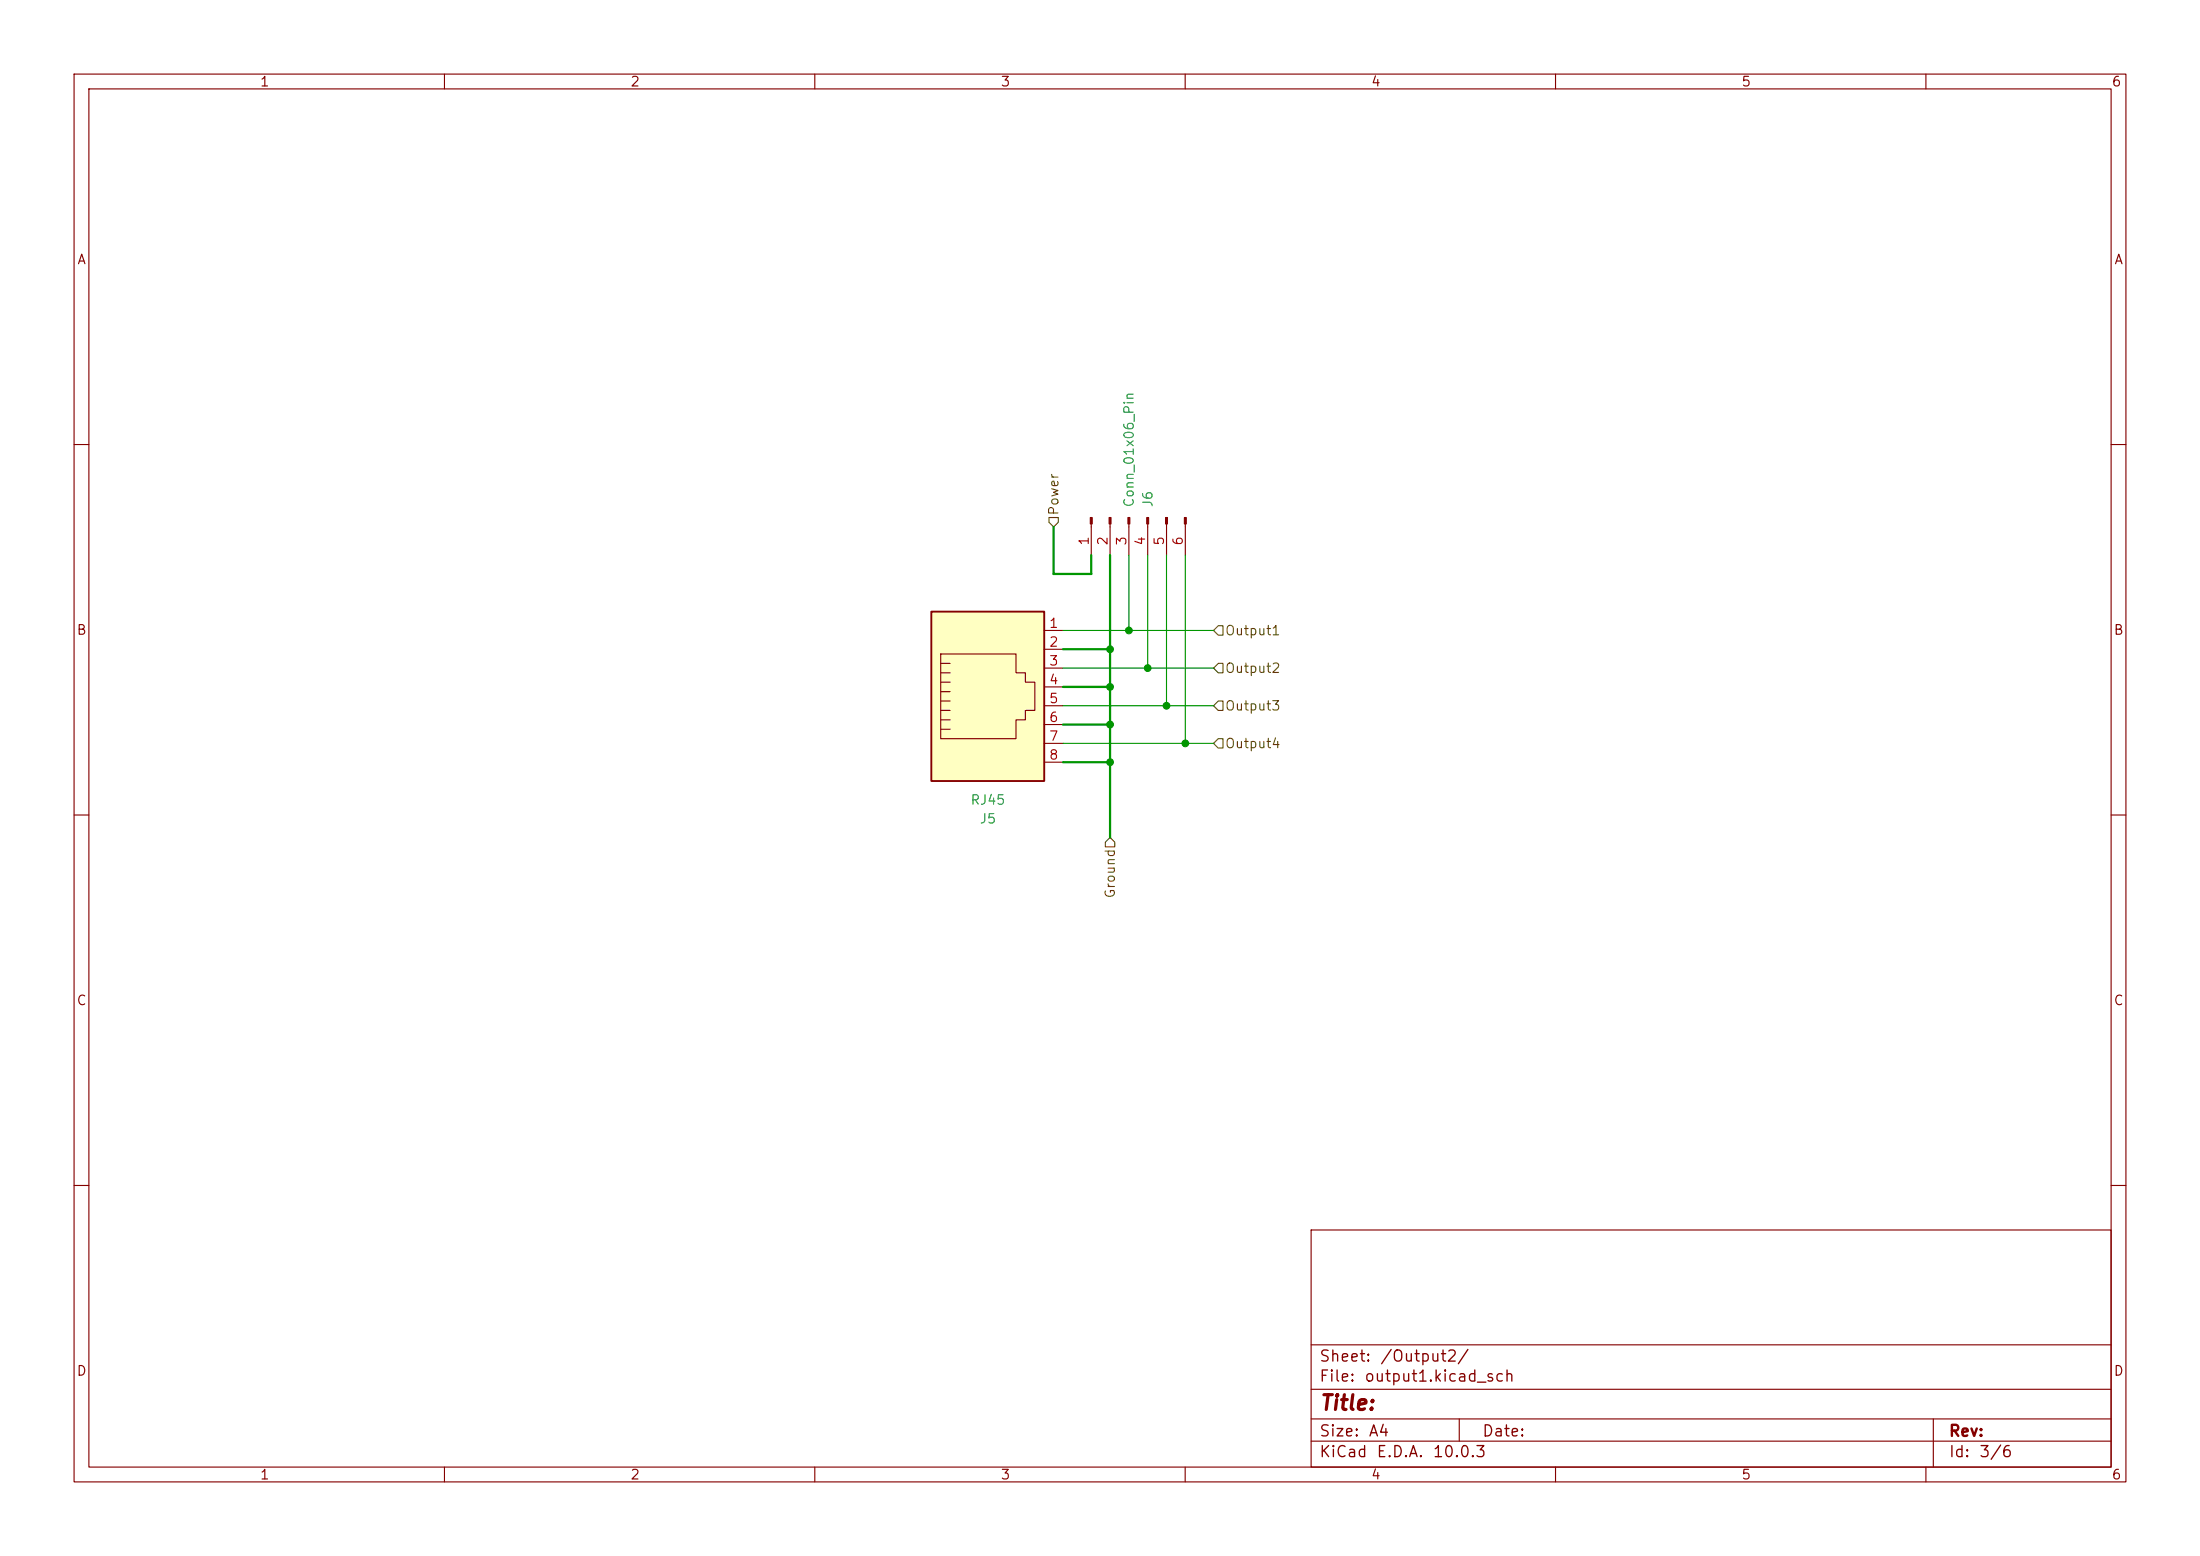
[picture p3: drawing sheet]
<svg xmlns="http://www.w3.org/2000/svg" width="297mm" height="210mm" viewBox="0 0 297 210" stroke-linecap="round" stroke-linejoin="round" font-family="sans-serif">
<g fill="none" stroke="#840000" stroke-width=".15">
<path d="M10 10h277v190h-277zM12 12h273v186h-273zM60 10v2M110 10v2M160 10v2M210 10v2M260 10v2M10 60h2M285 60h2M10 110h2M285 110h2M10 160h2"/>
<path d="M177 166h108v32h-108zM285 160h2M60 198v2M110 198v2M160 198v2M177 194.5h108M177 191.5h108M177 187.5h108M177 181.5h108M197 191.5v3M210 198v2M260 198v2"/>
<path d="M261 191.5v6.5"/>
</g>
<path d="M125.7 82.6h15.3v22.8h-15.3z" fill="#ffffc2"/>
<g fill="none" stroke="#840000" stroke-width=".15">
<path d="M147.3 70.7v4.2M149.9 70.7v4.2M152.4 70.7v4.2M154.9 70.7v4.2M157.5 70.7v4.2M160 70.7v4.2M127 94.6h1.3M127 93.3h1.3M127 92.1h1.3M127 90.8h1.3M127 89.5h1.3M127 88.3h10.2v2.5h1.2v1.3h1.3v3.8h-1.3v1.3h-1.2v2.5h-10.2z"/>
<path d="M127 95.9h1.3M127 98.4h1.3M127 97.2h1.3M141 85.1h2.5M141 87.6h2.5M141 90.2h2.5M141 92.7h2.5M141 95.3h2.5M141 97.8h2.5M141 100.3h2.5M141 102.9h2.5"/>
</g>
<path d="M125.7 82.6h15.3v22.8h-15.3z" fill="none" stroke="#840000" stroke-width=".25"/>
<g fill="#840000" stroke="#840000" stroke-width=".15">
<path d="M147.2 69.9h.2v.8h-.2z"/>
<path d="M149.7 69.9h.3v.8h-.3z"/>
<path d="M152.3 69.9h.2v.8h-.2z"/>
<path d="M154.8 69.9h.3v.8h-.3z"/>
<path d="M157.4 69.9h.2v.8h-.2z"/>
<path d="M159.9 69.9h.2v.8h-.2z"/>
</g>
<path d="M141.6 69.9h1.3v.6l-.7 .6-.6-.6zM164.5 99.7h.6v1.3h-.6l-.7-.7zM164.5 94.6h.6v1.3h-.6l-.7-.6zM164.5 84.5h.6v1.2h-.6l-.7-.6zM164.5 89.5h.6v1.3h-.6l-.7-.6zM149.9 113l.6 .7v.6h-1.3v-.6z" fill="none" stroke="#725600" stroke-width=".15"/>
<path d="M142.2 71.1v6.4h5.1v-2.6M149.9 74.9v38.1M143.5 97.8h6.4M143.5 87.6h6.4M143.5 92.7h6.4M143.5 102.9h6.4" fill="none" stroke="#009600" stroke-width=".3"/>
<path d="M152.4 74.9v10.2M154.9 74.9v15.3M157.5 74.9v20.4M160 74.9v25.4M143.5 95.3h20.3M143.5 90.2h20.3M143.5 85.1h20.3M143.5 100.3h20.3" fill="none" stroke="#009600" stroke-width=".15"/>
<g fill="#009600" stroke="#009600" stroke-width=".14">
<circle cx="160" cy="100.3" r=".46"/>
<circle cx="157.5" cy="95.3" r=".46"/>
<circle cx="149.9" cy="92.7" r=".46"/>
<circle cx="149.9" cy="87.6" r=".46"/>
<circle cx="152.4" cy="85.1" r=".46"/>
<circle cx="149.9" cy="97.8" r=".46"/>
<circle cx="149.9" cy="102.9" r=".46"/>
<circle cx="154.9" cy="90.2" r=".46"/>
</g>
<text font-size="2" fill="#840000" x="178" y="190.8">Title:</text>
<g font-size="1.5" fill="#840000">
<text x="178" y="184.2">Sheet:</text>
<text x="186.2" y="184.2">/Output2/</text>
<text x="178" y="186.9">File:</text>
<text x="184.1" y="186.9">output1.kicad_sch</text>
<text x="178" y="197.1">KiCad</text>
<text x="178" y="194.3">Size:</text>
<text x="184.7" y="194.3">A4</text>
<text x="185.7" y="197.1">E.D.A.</text>
<text x="193.3" y="197.1">10.0.3</text>
<text x="200" y="194.3">Date:</text>
<text x="263" y="194.3">Rev:</text>
<text x="263" y="197.1">Id:</text>
<text x="267.1" y="197.1">3/6</text>
</g>
<g font-size="1.3" fill="#840000">
<text x="35" y="12">1</text>
<text x="85" y="12">2</text>
<text x="135" y="12">3</text>
<text x="185" y="12">4</text>
<text x="235" y="12">5</text>
<text x="285" y="12">6</text>
<text x="10.3" y="36">A</text>
<text x="285.3" y="36">A</text>
<text x="10.3" y="86">B</text>
<text x="285.3" y="86">B</text>
<text x="10.3" y="136">C</text>
<text x="285.3" y="136">C</text>
<text x="10.3" y="186">D</text>
<text x="285.3" y="186">D</text>
<text x="35" y="200">1</text>
<text x="85" y="200">2</text>
<text x="135" y="200">3</text>
<text x="185" y="200">4</text>
<text x="235" y="200">5</text>
<text x="285" y="200">6</text>
</g>
<g font-size="1.3" fill="#725600">
<text x="143.2" y="69.7" transform="rotate(-90 143.2 69.7)">Power</text>
<text x="165.3" y="86.1">Output1</text>
<text x="165.3" y="91.1">Output2</text>
<text x="165.3" y="101.3">Output4</text>
<text x="165.3" y="96.2">Output3</text>
<text x="150.8" y="121.3" transform="rotate(-90 150.8 121.3)">Ground</text>
</g>
<g font-size="1.3" fill="#006464">
<text x="153.4" y="68.6" transform="rotate(-90 153.4 68.6)">Conn_01x06_Pin</text>
<text x="155.9" y="68.6" transform="rotate(-90 155.9 68.6)">J6</text>
<text x="130.9" y="108.9">RJ45</text>
<text x="132.2" y="111.5">J5</text>
</g>
<g font-size="1.3" fill="#a90000">
<text x="147.3" y="73.7" transform="rotate(-90 147.3 73.7)">1</text>
<text x="149.8" y="73.7" transform="rotate(-90 149.8 73.7)">2</text>
<text x="152.4" y="73.7" transform="rotate(-90 152.4 73.7)">3</text>
<text x="154.9" y="73.7" transform="rotate(-90 154.9 73.7)">4</text>
<text x="157.5" y="73.7" transform="rotate(-90 157.5 73.7)">5</text>
<text x="160" y="73.7" transform="rotate(-90 160 73.7)">6</text>
<text x="141.5" y="85.1">1</text>
<text x="141.5" y="87.6">2</text>
<text x="141.5" y="90.1">3</text>
<text x="141.5" y="92.7">4</text>
<text x="141.5" y="95.2">5</text>
<text x="141.5" y="97.8">6</text>
<text x="141.5" y="100.3">7</text>
<text x="141.5" y="102.8">8</text>
</g>
</svg>
